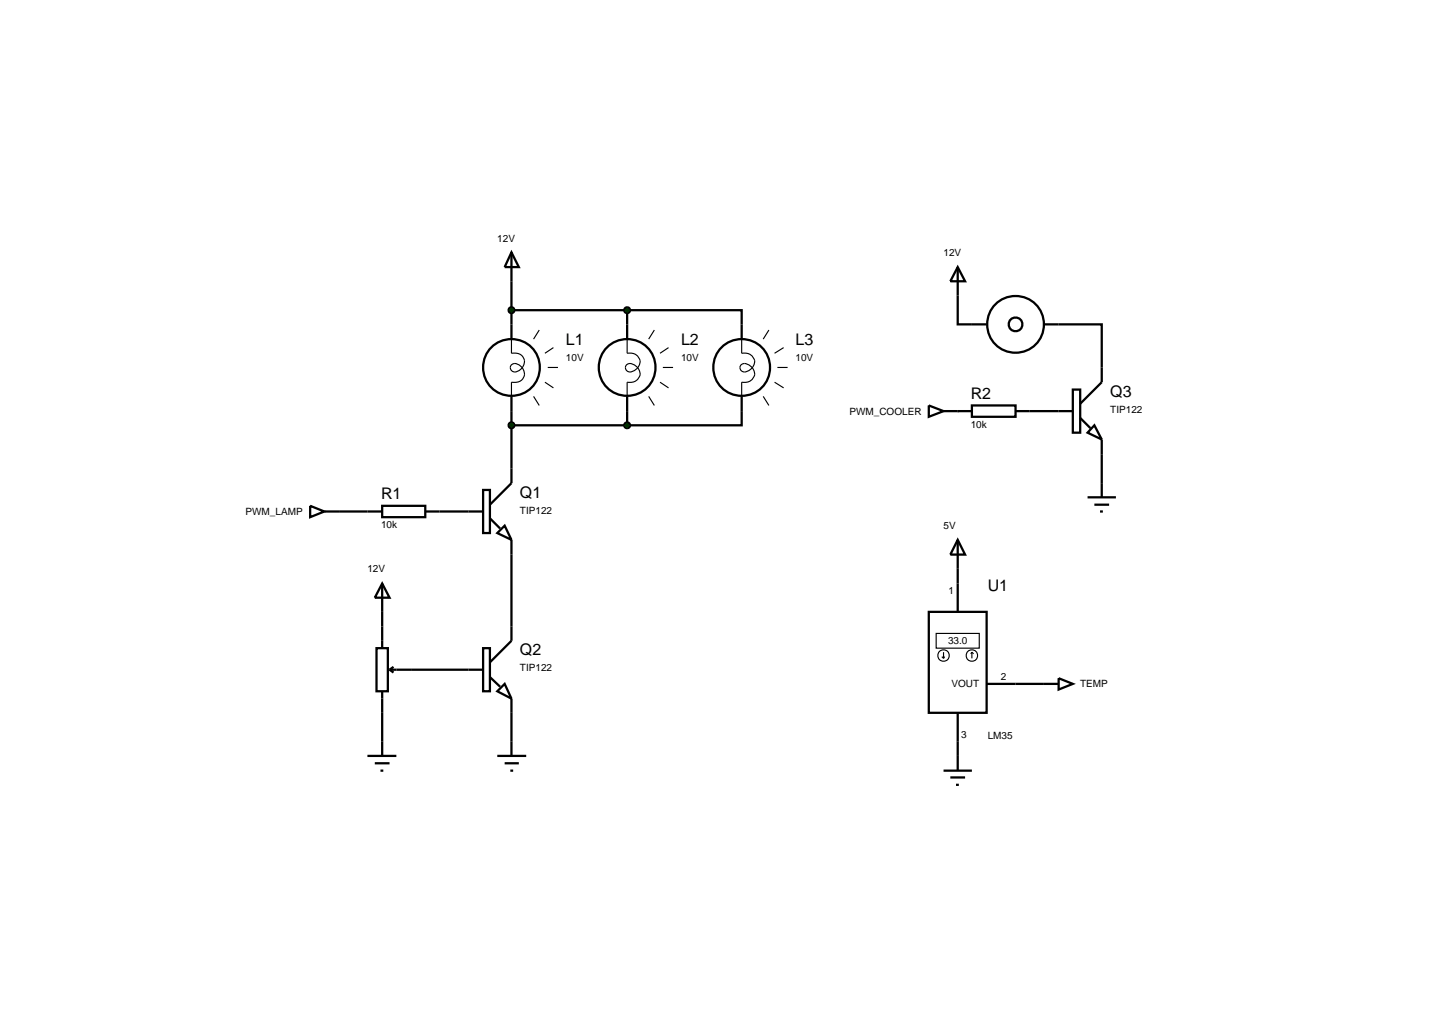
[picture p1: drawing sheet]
<svg xmlns="http://www.w3.org/2000/svg" width="257mm" height="180mm" viewBox="0 0 257 180" stroke-linecap="round" stroke-linejoin="round" font-family="sans-serif">
<g fill="none" stroke="#000" stroke-width=".4">
<path d="M90.2 49.6v10.2M90.2 54.7h20.4M110.6 54.7h20.2v5.1M110.6 54.7v5.1M168.9 52.1v5.1h2.5M186.7 57.2h7.6v7.6M90.2 69.9v12.7M90.2 75h20.4M110.6 69.9v5.1M130.8 69.9v5.1h-20.2M181.6 72.5h5.1M59.8 90.2h5"/>
<path d="M77.5 90.2h5.1M90.2 97.8v12.7M194.3 80.1v5.1M67.4 107.9v2.6M72.5 118.1h10.1M168.9 100.3v2.6M67.4 125.7v5.1M90.2 125.7v5.1M168.9 130.8v2.5M179.1 120.6h5"/>
<circle cx="90.2" cy="64.8" r="5"/>
<circle cx="110.6" cy="64.8" r="5"/>
<circle cx="130.8" cy="64.8" r="5"/>
</g>
<g fill="none" stroke="#000" stroke-width=".2">
<path d="M90.2 59.8v2.5a1.65 1.65 0 0 1 2.2 1.9 1.61 1.61 0 0 1-2.1 1.2 .81 .81 0 0 1 0-1.1 .81 .81 0 0 1 1.2 0 1.61 1.61 0 0 1 1 1.8 1.61 1.61 0 0 1-1.6 1.3h-.7v2.5M95.1 58.2l-1 1.6M110.6 59.8v2.5a1.84 1.84 0 0 1 2.3 1.3 1.76 1.76 0 0 1-2.3 1.8 .82 .82 0 0 1 0-1.2 .82 .82 0 0 1 1.2 .1 1.63 1.63 0 0 1 .4 2.8l-.9 .3h-.7v2.5M115.4 58.2l-1 1.6M130.8 59.8v2.5a1.84 1.84 0 0 1 2.3 1.3 1.76 1.76 0 0 1-2.3 1.8 .82 .82 0 0 1 0-1.2 .82 .82 0 0 1 1.2 .1 1.63 1.63 0 0 1 .4 2.8l-.9 .3h-.7v2.5M135.6 58.2l-1 1.6M94.1 69.9l1 1.6M96.1 67.4l1.5 1M96.6 64.8h1.8M97.6 61.3l-1.5 1M114.4 69.9l1 1.6M116.4 67.4l1.5 1"/>
<path d="M116.9 64.8h1.8M117.9 61.3l-1.5 1M134.6 69.9l1 1.6M136.6 67.4l1.6 1M137.1 64.8h1.8M138.2 61.3l-1.6 1"/>
</g>
<g fill="#004000" stroke="#000" stroke-width=".4">
<path d="M110.2 74.7l.4-.2-.5 .5zM110.6 74.5l.3 .1 .2 .4zM111.1 75l-.1 .3-.4 .2zM110.1 75l.5 .5-.4-.2z"/>
<path d="M110.2 54.4l.4-.2-.5 .5zM110.6 54.2l.3 .1 .2 .4zM111.1 54.7l-.1 .3-.4 .2zM110.1 54.7l.5 .5-.3-.1z"/>
</g>
<g fill="#004000">
<path d="M110.1 75l.5-.5 .5 .5-.5 .5z"/>
<path d="M110.1 54.7l.5-.5 .5 .5-.5 .5z"/>
</g>
<path d="M82.6 90.2h2.6M85.2 86.4h1.2v7.6h-1.2zM86.4 91.4l1.8 1.8M89 92.7l1.2 2.5-2.5-1.2zM90.2 82.6v2.6l-3.8 3.8M90.2 95.2v2.6" fill="none" stroke="#000" stroke-width=".4"/>
<path d="M89.8 74.7l.4-.2-.5 .5zM90.2 74.5l.3 .1 .2 .4zM90.7 75l-.1 .3-.4 .2zM89.7 75l.5 .5-.4-.2z" fill="#004000" stroke="#000" stroke-width=".4"/>
<path d="M90.2 74.5l.5 .5-.5 .5-.5-.5z" fill="#004000"/>
<path d="M90.2 44.5l1.3 2.6h-2.5zM90.2 44.5v5.1" fill="none" stroke="#000" stroke-width=".4"/>
<path d="M89.8 54.4l.4-.2-.5 .5zM90.2 54.2l.3 .1 .2 .4zM90.7 54.7l-.1 .3-.4 .2zM89.7 54.7l.5 .5-.4-.2z" fill="#004000" stroke="#000" stroke-width=".4"/>
<path d="M90.2 54.2l.5 .5-.5 .5-.5-.5z" fill="#004000"/>
<g fill="none" stroke="#000" stroke-width=".4">
<path d="M168.9 47.1l1.3 2.5h-2.6zM168.9 47.1v5M171.4 57.2h2.6M184.1 57.2h2.6M163.8 71.5l2.6 1-2.6 1zM166.4 72.5h5M171.4 71.5h7.7v2h-7.7zM179.1 72.5h2.5M186.7 72.5h2.5M189.2 68.7h1.3v7.6h-1.3zM190.5 73.7l1.8 1.8M193 75l1.3 2.5-2.5-1.2z"/>
<path d="M194.3 64.8v2.6l-3.8 3.8M194.3 77.5v2.6M54.7 89.2l2.5 1-2.5 1zM57.2 90.2h2.6M64.8 90.2h2.6M67.4 89.2h7.6v2h-7.6zM75 90.2h2.5M168.9 95.2l1.3 2.6h-2.6zM168.9 95.2v5.1M191.8 87.7h5M193 89h2.6M194 90.2h.5"/>
<path d="M194.3 85.2v2.5M66.4 114.3h2v7.6h-2zM67.4 102.9l1.3 2.5h-2.6zM67.4 102.9v5M67.4 110.5v3.8M68.7 118.1h3.8M68.7 118.1l.7 .5M69.4 117.6l-.7 .5M82.6 118.1h2.6M85.2 114.3h1.2v7.6h-1.2zM86.4 119.4l1.8 1.7M90.2 110.5v2.5l-3.8 3.8"/>
<path d="M163.8 107.9h10.2v17.8h-10.2zM168.9 102.9v5M186.7 119.6l2.5 1-2.5 1zM64.8 133.3h5.1M66.1 134.6h2.6M67.1 135.9h.5M67.4 121.9v3.8M67.4 130.8v2.5M87.7 121.9l1.3-1.3 1.2 2.6zM87.7 133.3h5.1M89 134.6h2.5M90 135.9h.5"/>
<path d="M90.2 123.2v2.5M90.2 130.8v2.5M166.4 135.9h5M167.6 137.1h2.6M168.6 138.4h.5M168.9 125.7v5.1M168.9 133.3v2.6M174 120.6h5.1M184.1 120.6h2.6"/>
<circle cx="179.1" cy="57.2" r="5"/>
<circle cx="179.1" cy="57.2" r="1.21"/>
</g>
<g fill="none" stroke="#000" stroke-width=".2">
<path d="M165.1 111.7h7.6v2.6h-7.6zM166.1 115.8l.3 .3M166.4 115v1.1M166.6 115.8l-.2 .3M171.4 115l-.2 .3M171.4 115l.3 .3M171.4 115v1.1"/>
<circle cx="166.4" cy="115.6" r="1.01"/>
<circle cx="171.4" cy="115.6" r="1.01"/>
</g>
<g font-size="2.8">
<text x="99.8" y="60.9">L1</text>
<text x="120.1" y="60.9">L2</text>
<text x="140.3" y="60.9">L3</text>
<text x="171.2" y="70.4">R2</text>
<text x="195.8" y="70">Q3</text>
<text x="67.2" y="88.1">R1</text>
<text x="91.7" y="87.8">Q1</text>
<text x="174.2" y="104.3">U1</text>
<text x="91.7" y="115.6">Q2</text>
</g>
<g font-size="1.8">
<text x="87.7" y="42.6">12V</text>
<text x="166.4" y="45.1">12V</text>
<text x="99.8" y="63.7">10V</text>
<text x="120.1" y="63.7">10V</text>
<text x="140.3" y="63.7">10V</text>
<text x="149.8" y="73.1">PWM_COOLER</text>
<text x="171.2" y="75.5">10k</text>
<text x="195.8" y="72.8">TIP122</text>
<text x="43.3" y="90.8">PWM_LAMP</text>
<text x="67.2" y="93.2">10k</text>
<text x="91.7" y="90.6">TIP122</text>
<text x="166.4" y="93.3">5V</text>
<text x="64.8" y="100.9">12V</text>
<text x="167.3" y="104.8">1</text>
<text x="167.2" y="113.6">33.0</text>
<text x="91.7" y="118.4">TIP122</text>
<text x="176.5" y="120">2</text>
<text x="167.8" y="121.2">VOUT</text>
<text x="190.5" y="121.2">TEMP</text>
<text x="169.5" y="130.1">3</text>
<text x="174.2" y="130.3">LM35</text>
</g>
</svg>
